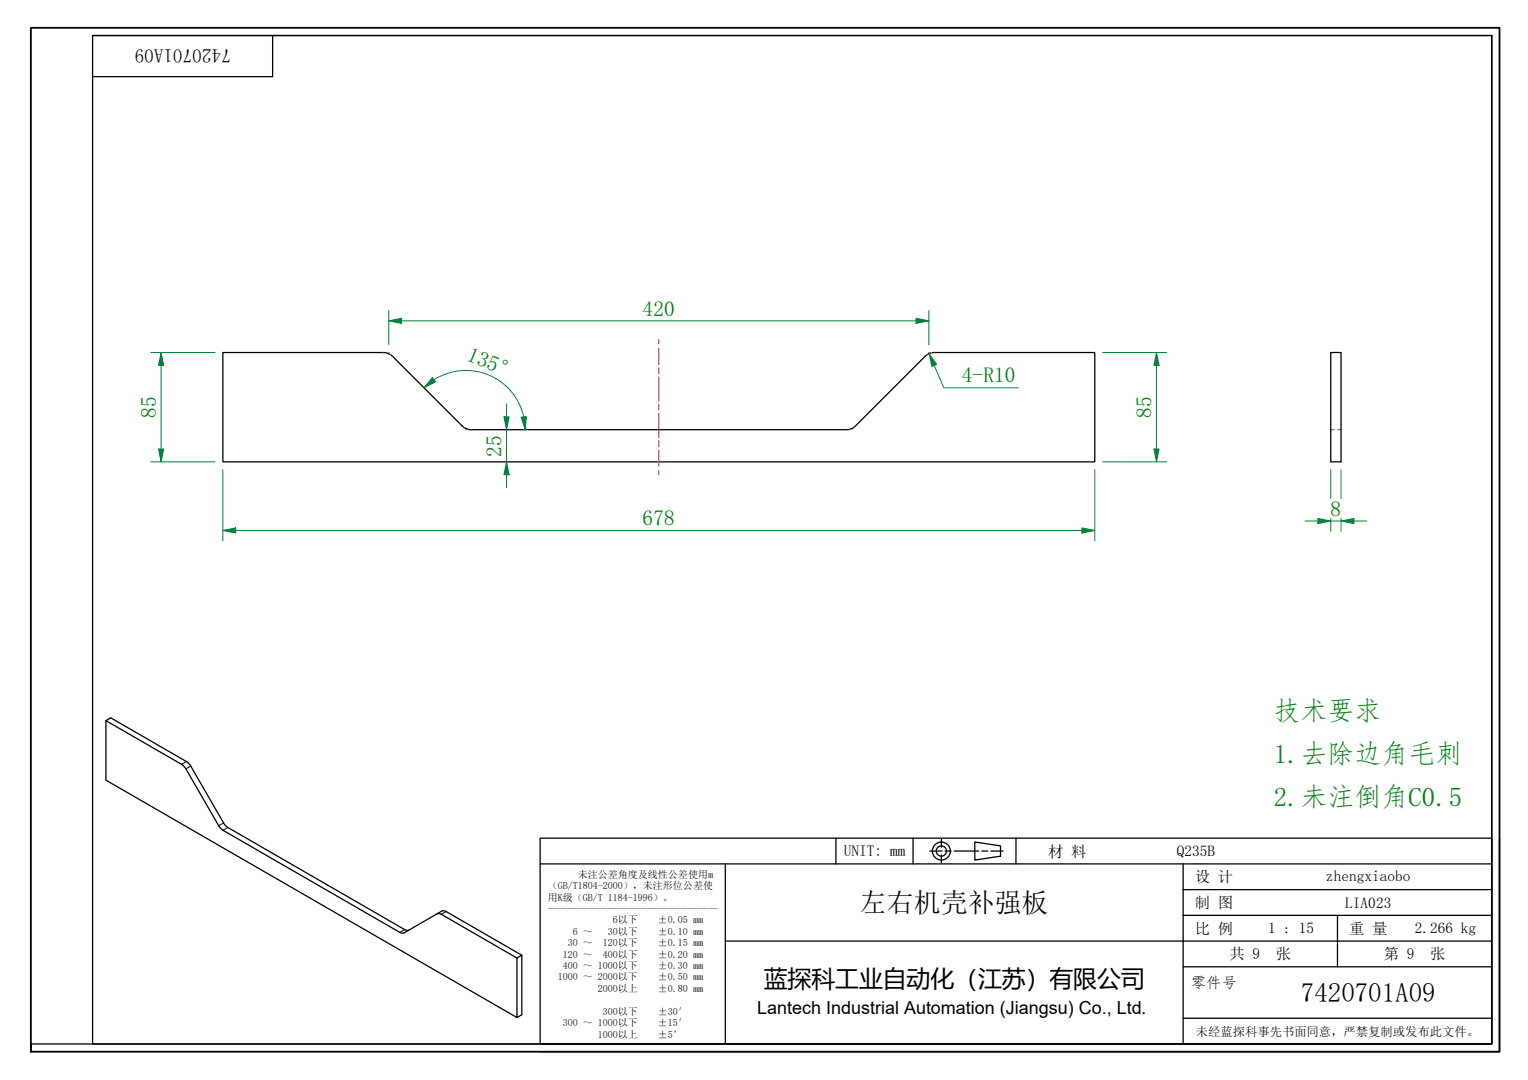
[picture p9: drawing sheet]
<svg xmlns="http://www.w3.org/2000/svg" width="297mm" height="210mm" viewBox="0 0 297 210" stroke-linecap="round" stroke-linejoin="round" font-family="sans-serif">
<path d="M43.3 68.5h31.2l.8 .1 1 .6 13.5 13.6 .7 .4 1.1 .3h73.3l.8-.3 .6-.4 13.5-13.6 1-.6 .8-.1h31.2v21.3h-169.5zM258.7 68.5h2v21.3h-2zM20.6 140.1l14.9 8.6 .6 .7 6.4 11.1 .9 .9 34.6 19.9h.6l6.3-3.7 .4-.1 15.2 8.7v11.6l-79.9-46.2zM20.6 140.1l.9-.6 15 8.7 .6 .7 6.4 11 .6 .8 34.6 20 .4 .1h.4M84.9 177.6l1.2-.6 .6 .2 14.7 8.5v11.5l-.9 .6M101.4 185.7l-.9 .5" fill="none" stroke="#000" stroke-width=".25"/>
<path d="M258.7 83.5h.7M260 83.5h.7" fill="none" stroke="#00f" stroke-width=".19"/>
<path d="M36.2 148l-.9 .6M37.1 148.9l-1 .5M43.5 159.9l-1 .6M44.3 160.8l-.9 .6M86.7 177.2l-.9 .5M78.7 180.7l-1 .5" fill="none" stroke="#000" stroke-width=".19"/>
<path d="M6 204.4v-1.5v1.5M6 202.9v-197.5h285.5v199h-285.5" fill="none" stroke="#000" stroke-width=".35"/>
<path d="M18 6.9h272v196h-272zM18 6.9h272M53 6.9v8h-35M290 6.9v196h-284" fill="none" stroke="#000" stroke-width=".25"/>
<g fill="none" stroke="#000" stroke-width=".25">
<path d="M105 162.9h185v40h-185zM105 167.9h185M141 167.9v35M162.5 162.9v5M177.5 162.9v5M180.8 165.4h2.3M183 163.2v1.5M183 166.2v1.5M183.7 165.4h1.2M185.5 165.4h4.8M189.5 163.7l5 .7v2l-5 .8zM190.8 165.4h1.2"/>
<path d="M192.6 165.4h2.4M197.5 162.9v5M230 167.9v35M230 177.9h60M230 172.9h60M260 177.9v10M291.5 162.9v41.5h-186.5M141 182.9h149M230 197.9h60M230 187.9h60"/>
<circle cx="183" cy="165.4" r="1.75"/>
<circle cx="183" cy="165.4" r="1"/>
</g>
<g fill="none" stroke="#f00" stroke-width=".19">
<path d="M74.5 68.5h.1M75 68.5h.1M75.5 68.5h.1M75.9 68.9h.1M76.3 69.2h.1M179.9 69.2h-.1M180.2 68.9h.1M180.6 68.5h.1M180.6 68.5h-.1M181.1 68.5h.1M181.6 68.5h.1M89.8 82.8h.1"/>
<path d="M90.2 83.1v.1M90.5 83.5h.1M90.6 83.5h.1M91.1 83.5h.1M91.6 83.5h.1M164.5 83.5h.1M165 83.5h.1M165.5 83.5h.1M165.6 83.5h.1M166 83.1l-.1 .1M166.3 82.8h.1"/>
</g>
<path d="M210.3 103.1h2.5" fill="none" stroke="#00803f" stroke-width=".19"/>
<path d="M210.3 102.6l2.5 .5-2.5 .5z" fill="#00803f"/>
<path d="M43.3 103.1h2.5M210.3 102.6l2.5 .5-2.5 .5z" fill="none" stroke="#00803f" stroke-width=".19"/>
<path d="M43.3 103.1l2.5-.5v1z" fill="#00803f"/>
<path d="M31.3 87.3v2.5M43.3 91.3v13.8M212.8 91.3v13.8M43.3 103.1l2.5-.5v1zM45.8 103.1h164.5" fill="none" stroke="#00803f" stroke-width=".19"/>
<path d="M30.8 87.3h1l-.5 2.5z" fill="#00803f"/>
<path d="M31.3 68.5v2.5M30.8 87.3h1l-.5 2.5z" fill="none" stroke="#00803f" stroke-width=".19"/>
<path d="M31.3 68.5l.5 2.5h-1z" fill="#00803f"/>
<path d="M29.3 68.5h12.5M31.3 68.5l.5 2.5h-1zM31.3 71v16.3M29.3 89.8h12.5M256.2 101.3h2.5" fill="none" stroke="#00803f" stroke-width=".19"/>
<path d="M256.2 100.8l2.5 .5-2.5 .5z" fill="#00803f"/>
<path d="M256.2 100.8l2.5 .5-2.5 .5zM260.7 101.3h2.5" fill="none" stroke="#00803f" stroke-width=".19"/>
<path d="M260.7 101.3l2.5-.5v1z" fill="#00803f"/>
<path d="M178.1 62.4h2.5M258.7 91.3v5.6M260.7 91.3v5.6M253.7 101.3h2.5M258.7 101.3h2M258.7 100.8v2.5M260.7 101.3l2.5-.5v1zM260.7 100.8v2.5M263.2 101.3h2.5" fill="none" stroke="#00803f" stroke-width=".19"/>
<path d="M128.1 66v.9M128.1 67.7v3.2M128.1 71.5v1.1M128.1 73.2v4.8M128.1 78.6v1.1M128.1 80.3v4.7M128.1 85.6v1.2M128.1 87.4v3.2M128.1 91.4v.9" fill="none" stroke="#f00" stroke-width=".19"/>
<path d="M178.1 61.9l2.5 .5-2.5 .5z" fill="#00803f"/>
<path d="M75.6 62.4h2.5M178.1 61.9l2.5 .5-2.5 .5z" fill="none" stroke="#00803f" stroke-width=".19"/>
<path d="M75.6 62.4l2.5-.5v1z" fill="#00803f"/>
<path d="M75.6 62.4l2.5-.5v1zM75.6 60.4v6.6M78.1 62.4h100M180.6 60.4v6.6M98.5 81v2.5" fill="none" stroke="#00803f" stroke-width=".19"/>
<path d="M98 81h1l-.5 2.5z" fill="#00803f"/>
<path d="M98 81h1l-.5 2.5zM98.5 89.8v2.5" fill="none" stroke="#00803f" stroke-width=".19"/>
<path d="M98.5 89.8l.5 2.5h-1z" fill="#00803f"/>
<path d="M84.4 73.8l-2 1.6M98.5 78.5v2.5M98.5 89.8l.5 2.5h-1zM98.5 83.5v6.3M98.5 92.3v2.5" fill="none" stroke="#00803f" stroke-width=".19"/>
<path d="M84.1 73.4l.6 .8-2.3 1.2z" fill="#00803f"/>
<path d="M84.1 73.4l.6 .8-2.3 1.2zM101.8 81l.3 2.5" fill="none" stroke="#00803f" stroke-width=".19"/>
<path d="M101.3 81.1l1-.1-.2 2.5z" fill="#00803f"/>
<path d="M84.4 73.8a11.5 11.5 0 0 1 17.4 7.2M180.6 68.7l1 2.3M101.3 81.1l1-.1-.2 2.5z" fill="none" stroke="#00803f" stroke-width=".19"/>
<path d="M180.6 68.7l1.5 2.1-1 .4z" fill="#00803f"/>
<path d="M180.6 68.7l1.5 2.1-1 .4zM181.6 71l1.9 4.4h14.5M224.8 68.5v2.5" fill="none" stroke="#00803f" stroke-width=".19"/>
<path d="M224.8 68.5l.5 2.5h-1z" fill="#00803f"/>
<path d="M224.8 68.5l.5 2.5h-1zM224.8 87.3v2.5" fill="none" stroke="#00803f" stroke-width=".19"/>
<path d="M224.3 87.3h1l-.5 2.5z" fill="#00803f"/>
<path d="M214.3 68.5h12.5M224.8 71v16.3M214.3 89.8h12.5M224.3 87.3h1l-.5 2.5z" fill="none" stroke="#00803f" stroke-width=".19"/>
<g font-size="5.2" fill="#008000">
<text x="247.6" y="139.9">技术要求</text>
<text x="247.6" y="148.3">1.去除边角毛刺</text>
<text x="247.6" y="156.7">2.未注倒角C0.5</text>
</g>
<g font-size="5.2">
<text x="167.2" y="177.3">左右机壳补强板</text>
<text x="252.9" y="194.8">7420701A09</text>
</g>
<text font-size="4.6" x="148.5" y="191.9">蓝探科工业自动化（江苏）有限公司</text>
<g font-size="4.2" fill="#008000">
<text x="124.9" y="61.3">420</text>
<text x="90.5" y="69.9" transform="rotate(23 90.5 69.9)">135°</text>
<text x="187" y="74.3">4-R10</text>
<text x="30.3" y="81.2" transform="rotate(-90 30.3 81.2)">85</text>
<text x="223.8" y="81.2" transform="rotate(-90 223.8 81.2)">85</text>
<text x="97.4" y="88.7" transform="rotate(-90 97.4 88.7)">25</text>
<text x="258.6" y="100.2">8</text>
<text x="124.9" y="102.1">678</text>
</g>
<text font-size="3.7" x="44.9" y="9.6" transform="rotate(180 44.9 9.6)">7420701A09</text>
<text font-size="3.5" x="147.2" y="197.1">Lantech Industrial Automation (Jiangsu) Co., Ltd.</text>
<g font-size="3">
<text x="164" y="166.4">UNIT: mm</text>
<text x="203.8" y="166.5">材 料</text>
<text x="228.8" y="166.3">Q235B</text>
<text x="232.3" y="171.5">设 计</text>
<text x="257.8" y="171.2">zhengxiaobo</text>
<text x="232.3" y="176.5">制 图</text>
<text x="261.5" y="176.4">LIA023</text>
<text x="232.3" y="181.5">比 例</text>
<text x="246.5" y="181.4">1 : 15</text>
<text x="262.3" y="181.5">重 量</text>
<text x="275" y="181.2">2.266 kg</text>
<text x="231.5" y="192">零件号</text>
<text x="239" y="186.5">共 9</text>
<text x="248" y="186.5">张</text>
<text x="269" y="186.5">第 9</text>
<text x="278" y="186.5">张</text>
</g>
<text font-size="2.4" x="232.5" y="201.3">未经蓝探科事先书面同意，严禁复制或发布此文件。</text>
<g font-size="1.9">
<text x="106.5" y="172.8">（GB/T1804-2000），未注形位公差使</text>
<text x="112.3" y="170.6">未注公差角度及线性公差使用m</text>
<text x="106.5" y="175">用K级（GB/T 1184-1996）。</text>
<text x="106.5" y="177.2">—————————————————</text>
<text x="119.1" y="179.5">6以下</text>
<text x="127.9" y="179.5">±0.05 mm</text>
<text x="110.4" y="183.9">30 ～</text>
<text x="111.4" y="181.7">6 ～</text>
<text x="117.2" y="183.9">120以下</text>
<text x="118.2" y="181.7">30以下</text>
<text x="127.9" y="181.7">±0.10 mm</text>
<text x="127.9" y="183.9">±0.15 mm</text>
<text x="108.4" y="190.6">1000 ～ 2000以下</text>
<text x="109.4" y="186.1">120 ～</text>
<text x="109.4" y="188.3">400 ～ 1000以下</text>
<text x="117.2" y="186.1">400以下</text>
<text x="127.9" y="186.1">±0.20 mm</text>
<text x="127.9" y="188.3">±0.30 mm</text>
<text x="127.9" y="190.6">±0.50 mm</text>
<text x="116.2" y="192.8">2000以上</text>
<text x="117.2" y="197.2">300以下</text>
<text x="127.9" y="192.8">±0.80 mm</text>
<text x="127.9" y="197.2">±30′</text>
<text x="109.4" y="199.4">300 ～ 1000以下</text>
<text x="116.2" y="201.7">1000以上</text>
<text x="127.9" y="199.4">±15′</text>
<text x="127.9" y="201.7">±5′</text>
</g>
</svg>
